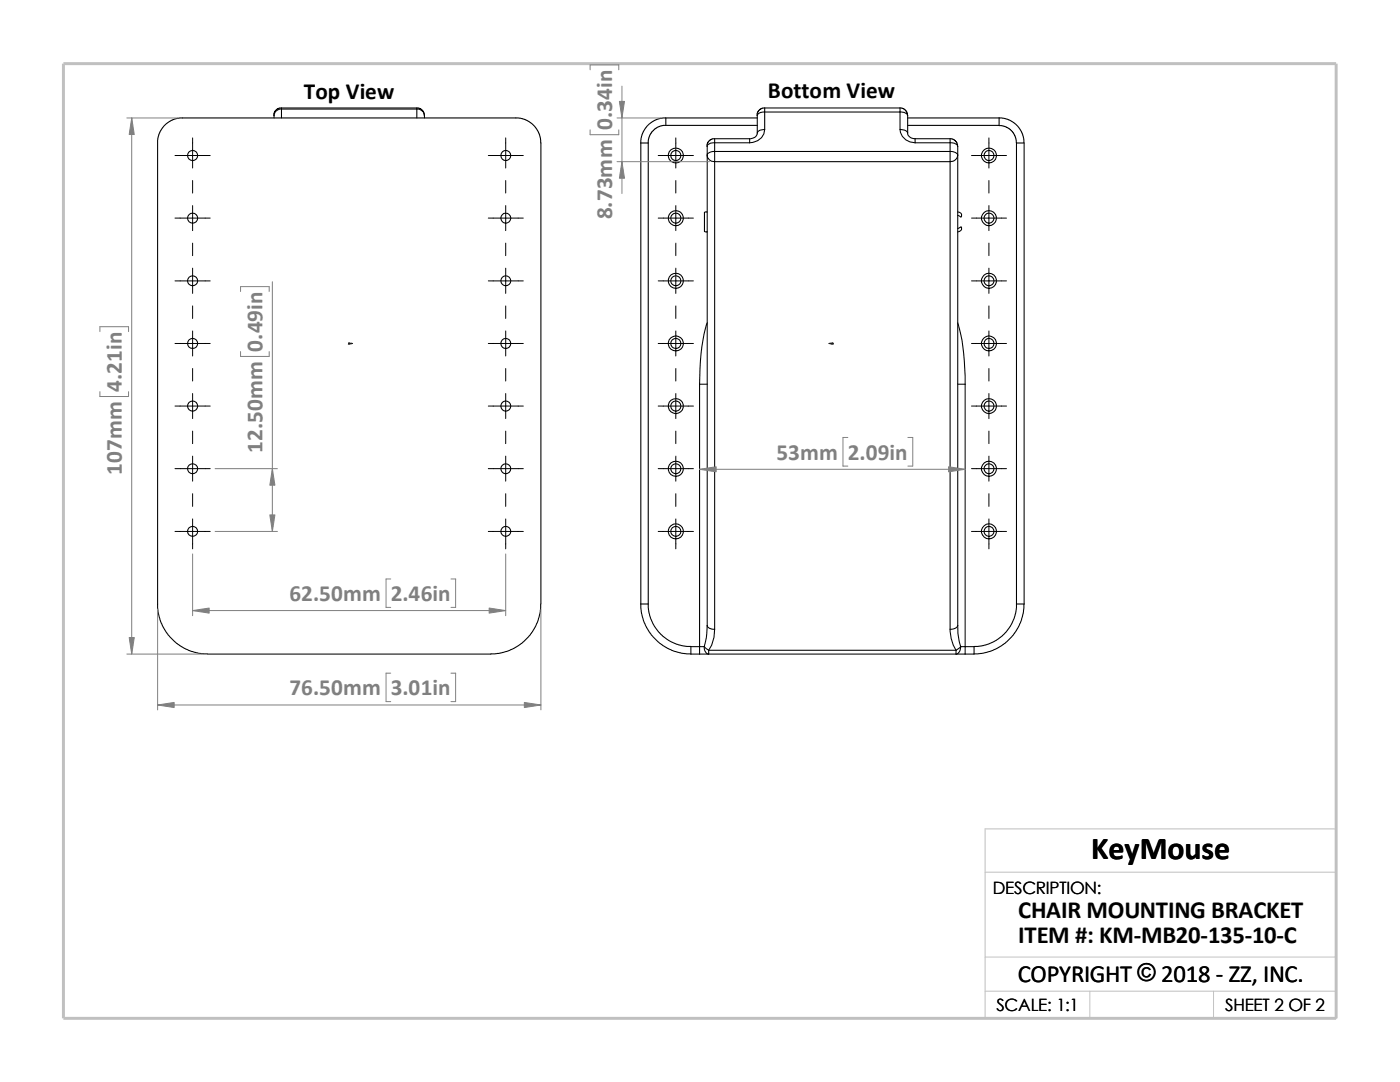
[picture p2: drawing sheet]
<svg xmlns="http://www.w3.org/2000/svg" width="279mm" height="216mm" viewBox="0 0 279 216" stroke-linecap="round" stroke-linejoin="round" font-family="sans-serif">
<path d="M196.6 174h70.1M196.6 197.8h70.1M196.6 191h70.1M217.5 197.8v5.4M242.2 197.8v5.4M26.8 203.2h239.9v-37.8h-70.1v37.8" fill="none" stroke="#c0c0c0" stroke-width=".2"/>
<path d="M12.7 12.7h254v190.5h-254z" fill="none" stroke="#c0c0c0" stroke-width=".59"/>
<g fill="none" stroke="#000" stroke-width=".21">
<path d="M31.5 28.5l.2-1.6 .9-1.7 1.5-1.1 1.7-.6h67.7l1.8 .6 1.4 1.1 1 1.7 .2 1.6v92M31.5 28.5v92.9l.4 2.3 .7 1.5 .9 1.5 1.4 1.4 1.8 1.2 1.6 .7 1.5 .4 1.6 .1M56.2 21.5v.3M56.2 21.5h27M56.2 21.8v1.7M56.2 21.8h27M56.2 21.5l-.7 .1-.5 .4-.3 .4v.7M56.2 21.8a1.44 1.44 0 0 0-1.5 1.7M83.2 21.5l.6 .1 .4 .3 .4 .5 .1 .7M83.2 21.8a1.46 1.46 0 0 1 1.5 1.3M83.2 21.5v.3M83.2 21.8v1.7"/>
<path d="M84.7 23.1v.4M127.9 28.5v92M127.9 28.5h1.5M129.4 28.5v92M132.9 23.5l-.9 .1-1.1 .3-1.1 .7-.7 .6-1 1.7-.2 1.6M132.9 23.5h18.2M132.9 25h18.2M132.9 25h-.6l-.9 .3-1.1 .8-.8 1.3-.1 1.1M132.9 23.5v1.5M141.1 30.9a1.38 1.38 0 0 0 1.5 1.4M141.1 30.9v93.9M142.6 27.7l-.6 .1-.5 .4-.3 .4-.1 .6"/>
<path d="M142.6 30.2v2.1M142.6 30.2a1.31 1.31 0 0 0-1.5 .7M142.6 28.5a1.31 1.31 0 0 0-1.5 .7v1.7M142.6 32.3v93.3M142.6 27.7v.8M142.6 27.7h7M142.6 32.3h47M142.6 30.2h47M142.6 28.5v1.7M142.6 28.5h7M149.6 27.7v.8M151.1 26.6a1.35 1.35 0 0 1-1.5 1.1"/>
<path d="M152.6 21.5l-.6 .1-.5 .4-.3 .4-.1 .7M152.6 22.4a1.31 1.31 0 0 0-1.5 .7v3.4a1.31 1.31 0 0 1 1.5-.7M152.6 21.5v.9M152.6 25.8a2.8 2.8 0 0 1-3 2.7M152.6 21.5h27M152.6 22.4v3.4M152.6 22.4h27M179.6 21.5l.6 .1 .4 .3 .4 .5 .1 .7M179.6 25.8a1.43 1.43 0 0 1 1.5 .7M179.6 22.4a1.43 1.43 0 0 1 1.5 .7M179.6 21.5v.9M179.6 25.8a2.84 2.84 0 0 0 3 2.7"/>
<path d="M179.6 22.4v3.4M181.1 26.5a1.34 1.34 0 0 0 1.5 1.2M181.1 23.5h18.3M181.1 23.1v3.4M182.6 27.7v.8M182.6 27.7h7M182.6 28.5h7M189.6 30.2v2.1M189.6 32.3v93.3M189.6 27.7v.8M189.6 28.5v1.7M189.6 27.7l.6 .1 .4 .3 .4 .5 .1 .6"/>
<path d="M189.6 30.2a1.43 1.43 0 0 1 1.5 .7M189.6 28.5a1.43 1.43 0 0 1 1.5 .7M191.1 29.2v1.7M191.1 30.9a1.46 1.46 0 0 1-1.5 1.4M191.1 30.9v93.9M199.4 23.5v1.5h-18.3M199.4 23.5l.9 .1 1 .3 .8 .4 .9 .8 1 1.5 .3 1v.9M199.4 25.1l1.3 .2 1.1 .7 .7 1 .4 1.5M202.9 28.5v92M202.9 28.5h1.5v92M141.1 42.3l-.5 .1v3.8l.5 .1M191.1 45.6l.7-.3a.66 .66 0 0 1 0 .7 .66 .66 0 0 1-.7 .3"/>
<path d="M191.1 42.3l.7 .3 .1 .5-.1 .2-.7-.3M139.6 76.7v52.3M139.6 76.7h1.5M141.1 64.4a38.7 38.7 0 0 0-1.5 12.3M191.1 76.7h1.5M191.1 64.4a40.9 40.9 0 0 1 1.5 12.3M192.6 76.7v52.3M107.9 120.5l-.1 1.6-.4 1.6-.6 1.5-1 1.5-1.7 1.7-1.4 .9-1.6 .7-1.6 .4-1.5 .1h-56.6M127.9 120.5h1.5M127.9 120.5l.1 1.8 .6 2 .9 1.8 1.1 1.2 1.7 1.5 1.7 1 2 .5 1.9 .2M129.4 120.5l.1 1.5 .4 1.5 .7 1.5 1.2 1.5 1.6 1.3 1.5 .7 1.5 .4 1.5 .1M137.9 130.5h1.7"/>
<path d="M139.6 130.5h1.8M139.6 129h-1.7v1.5M139.6 129v1.5M139.6 129h.9M140.5 129l.9 .8M140.5 129a1.27 1.27 0 0 0 .9 1.5M141.1 124.8a1.27 1.27 0 0 0 1.5 .8M141.1 124.8a13.5 13.5 0 0 1-.6 4.2M141.4 129.8v.7M141.4 130.5h49.4M141.4 129.8h49.4M142.6 125.6l-.1 1.6-.5 1.5-.6 1.1"/>
<path d="M189.6 125.6a8 8 0 0 0 1.2 4.2M190.8 129.8v.7M190.8 130.5h1.8M191.1 124.8a13.5 13.5 0 0 0 .6 4.2M191.1 124.8a1.37 1.37 0 0 1-1.5 .8M191.7 129l-.9 .8M191.7 129a1.34 1.34 0 0 1-.9 1.5M191.7 129h.9M192.6 129h1.8M192.6 129v1.5M194.4 129v1.5h-1.8M202.9 120.5l-.1 1.5-.4 1.5-.8 1.5-1.2 1.5-1.6 1.3-1.4 .7-1.6 .4-1.4 .1"/>
<path d="M202.9 120.5h1.5M204.4 120.5l-.2 1.8-.6 2-1.3 2.4-1.4 1.4-1.8 1.2-1.6 .7-1.5 .4-1.6 .1"/>
<circle cx="38.4" cy="31" r="1.01"/>
<circle cx="101" cy="31" r="1"/>
<circle cx="134.9" cy="31" r="1.01"/>
<circle cx="134.9" cy="31" r="1.51"/>
<circle cx="197.4" cy="31" r="1"/>
<circle cx="197.4" cy="31" r="1.49"/>
<circle cx="38.4" cy="43.5" r="1"/>
<circle cx="38.4" cy="56" r="1"/>
<circle cx="100.9" cy="43.5" r=".99"/>
<circle cx="101" cy="56" r=".99"/>
<circle cx="134.9" cy="56" r="1"/>
<circle cx="134.9" cy="43.5" r="1.51"/>
<circle cx="134.9" cy="56" r="1.51"/>
<circle cx="134.9" cy="43.5" r="1"/>
<circle cx="197.4" cy="56" r=".99"/>
<circle cx="197.4" cy="43.5" r="1.49"/>
<circle cx="197.4" cy="56" r="1.49"/>
<circle cx="197.4" cy="43.5" r=".99"/>
<circle cx="38.4" cy="68.5" r="1"/>
<circle cx="101" cy="68.5" r=".99"/>
<circle cx="134.9" cy="68.5" r="1"/>
<circle cx="134.9" cy="68.5" r="1.51"/>
<circle cx="197.4" cy="68.5" r=".99"/>
<circle cx="197.4" cy="68.5" r="1.49"/>
<circle cx="38.4" cy="93.5" r="1"/>
<circle cx="38.4" cy="81" r="1.01"/>
<circle cx="100.9" cy="93.5" r=".99"/>
<circle cx="101" cy="81" r="1"/>
<circle cx="134.9" cy="81" r="1.01"/>
<circle cx="134.9" cy="93.5" r="1.51"/>
<circle cx="134.9" cy="81" r="1.52"/>
<circle cx="134.9" cy="93.5" r="1"/>
<circle cx="197.4" cy="81" r="1"/>
<circle cx="197.4" cy="93.5" r="1.49"/>
<circle cx="197.4" cy="81" r="1.51"/>
<circle cx="197.4" cy="93.5" r=".99"/>
<circle cx="38.4" cy="106" r="1"/>
<circle cx="101" cy="106" r=".99"/>
<circle cx="134.9" cy="106" r="1"/>
<circle cx="134.9" cy="106" r="1.51"/>
<circle cx="197.4" cy="106" r=".99"/>
<circle cx="197.4" cy="106" r="1.49"/>
</g>
<g fill="#00f" stroke="#00f" stroke-width=".2">
<path d="M70 68.5h.4l-.4 .1z"/>
<path d="M165.4 68.5h.4v.1z"/>
</g>
<path d="M69.6 68.5h.8M69.6 68.4l.2 .3M69.7 68.5h.1M69.7 68.4v.3M69.8 68.4l-.3 .3M165.4 68.5h.9M166 68.4l.3 .3M166.1 68.5h.1M166.1 68.4v.3M166.2 68.4l-.3 .3" fill="none" stroke="#00f" stroke-width=".2"/>
<g fill="none" stroke="#000" stroke-width=".2">
<path d="M34.9 31h7.1M38.4 27.5v6M38.4 36v2.5M97.5 31h6.9M100.9 27.5v6M100.9 36v2.5M131.4 31h7M134.9 27.5v6M134.9 36v2.5M193.9 31h7M197.4 27.5v6M197.4 36v2.5"/>
<path d="M34.9 56h7.1M34.9 43.5h7.1M38.4 41v5M38.4 48.5v2.5M38.4 53.5v5M97.5 56h6.9M97.5 43.5h6.9M100.9 41v5M100.9 48.5v2.5M100.9 53.5v5M131.4 56h7M131.4 43.5h7"/>
<path d="M134.9 41v5M134.9 48.5v2.5M134.9 53.5v5M193.9 56h7M193.9 43.5h7M197.4 41v5M197.4 48.5v2.5M197.4 53.5v5M34.9 68.5h7.1M38.4 61v2.5M38.4 66v5M38.4 73.5v2.5"/>
<path d="M38.4 78.5v5M97.5 68.5h6.9M100.9 61v2.5M100.9 66v5M100.9 73.5v2.5M100.9 78.5v5M131.4 68.5h7M134.9 61v2.5M134.9 66v5M134.9 73.5v2.5M134.9 78.5v5M193.9 68.5h7"/>
<path d="M197.4 61v2.5M197.4 66v5M197.4 73.5v2.5M197.4 78.5v5M34.9 93.5h7.1M34.9 81h7.1M38.4 86v2.5M38.4 91v5M38.4 98.5v2.5M97.5 93.5h6.9M97.5 81h6.9M100.9 86v2.5"/>
<path d="M100.9 91v5M100.9 98.5v2.5M131.4 93.5h7M131.4 81h7M134.9 86v2.5M134.9 91v5M134.9 98.5v2.5M193.9 93.5h7M193.9 81h7M197.4 86v2.5M197.4 91v5M197.4 98.5v2.5"/>
<path d="M34.9 106h7.1M38.4 103.5v6M97.5 106h6.9M100.9 103.5v6M131.4 106h7M134.9 103.5v6M193.9 106h7M197.4 103.5v6"/>
</g>
<g fill="none" stroke="#808080" stroke-width=".2">
<path d="M117.8 13.9v-.9h5.7v.9M124.1 17.2v21.4M25.3 23.5h10.1M26.3 23.5v107M117.8 25.9v1h5.7v-1M123.1 23.5h8.8M123.1 32.3h18.5M48 58.2v-1h5.7v1M54.4 56.2v49.8M19.9 66.2v-1h5.8v1M19.9 78.1v1h5.8v-1M48 70.1v1h5.7v-1"/>
<path d="M42.9 93.5h12.5M139.6 93.6h53M169.2 87.3h-1v5.7h1M181.2 87.3h1v5.7h-1M38.4 110.5v12.4M42.9 106h12.5M78 115.5h-1v5.7h1M90 115.5h.9v5.7h-.9M100.9 110.5v12.4M25.3 130.5h15.1M31.5 121.5v20.1M38.4 121.8h62.5"/>
<path d="M78 134.3h-1v5.7h1M90 134.3h.9v5.7h-.9M107.9 121.5v20.1M31.5 140.7h76.4"/>
</g>
<g fill="#808080" stroke="#808080" stroke-width=".2">
<path d="M26.3 23.5l.5 3.3h-1z"/>
<path d="M25.8 127.2h1l-.5 3.3z"/>
<path d="M31.5 140.7l3.3-.5v1z"/>
<path d="M104.6 140.2l3.3 .5-3.3 .5z"/>
<path d="M38.4 121.8l3.3-.5v1z"/>
<path d="M97.6 121.3l3.3 .5-3.3 .5z"/>
<path d="M54.4 93.5l.5 3.3h-1.1z"/>
<path d="M53.8 102.7h1.1l-.5 3.3z"/>
<path d="M139.6 93.6l3.3-.5v1z"/>
<path d="M189.3 93.1l3.3 .5-3.3 .5z"/>
<path d="M124.1 32.3l.5 3.3h-1z"/>
<path d="M123.6 20.2h1l-.5 3.3z"/>
</g>
<text font-size="6.4" x="217.8" y="171.4">KeyMouse</text>
<g font-size="4.9">
<text x="203.2" y="183.2">CHAIR MOUNTING BRACKET</text>
<text x="203.2" y="188.1">ITEM #: KM-MB20-135-10-C</text>
<text x="203.1" y="195.9">COPYRIGHT © 2018 - ZZ, INC.</text>
</g>
<g font-size="4.6">
<text x="60.6" y="19.7">Top View</text>
<text x="153.2" y="19.6">Bottom View</text>
</g>
<g font-size="4.6" fill="#808080">
<text x="122.2" y="25.9" transform="rotate(-90 122.2 25.9)">0.34in</text>
<text x="122.2" y="43.8" transform="rotate(-90 122.2 43.8)">8.73mm</text>
<text x="52.4" y="70.1" transform="rotate(-90 52.4 70.1)">0.49in</text>
<text x="24.3" y="78.1" transform="rotate(-90 24.3 78.1)">4.21in</text>
<text x="24.3" y="94.8" transform="rotate(-90 24.3 94.8)">107mm</text>
<text x="52.4" y="90.4" transform="rotate(-90 52.4 90.4)">12.50mm</text>
<text x="154.9" y="91.8">53mm</text>
<text x="169.2" y="91.8">2.09in</text>
<text x="57.7" y="120">62.50mm</text>
<text x="78" y="120">2.46in</text>
<text x="57.7" y="138.8">76.50mm</text>
<text x="78" y="138.8">3.01in</text>
</g>
<g font-size="3.4">
<text x="198.2" y="178.5">DESCRIPTION:</text>
<text x="198.8" y="201.7">SCALE: 1:1</text>
<text x="244.5" y="201.7">SHEET 2 OF 2</text>
</g>
</svg>
